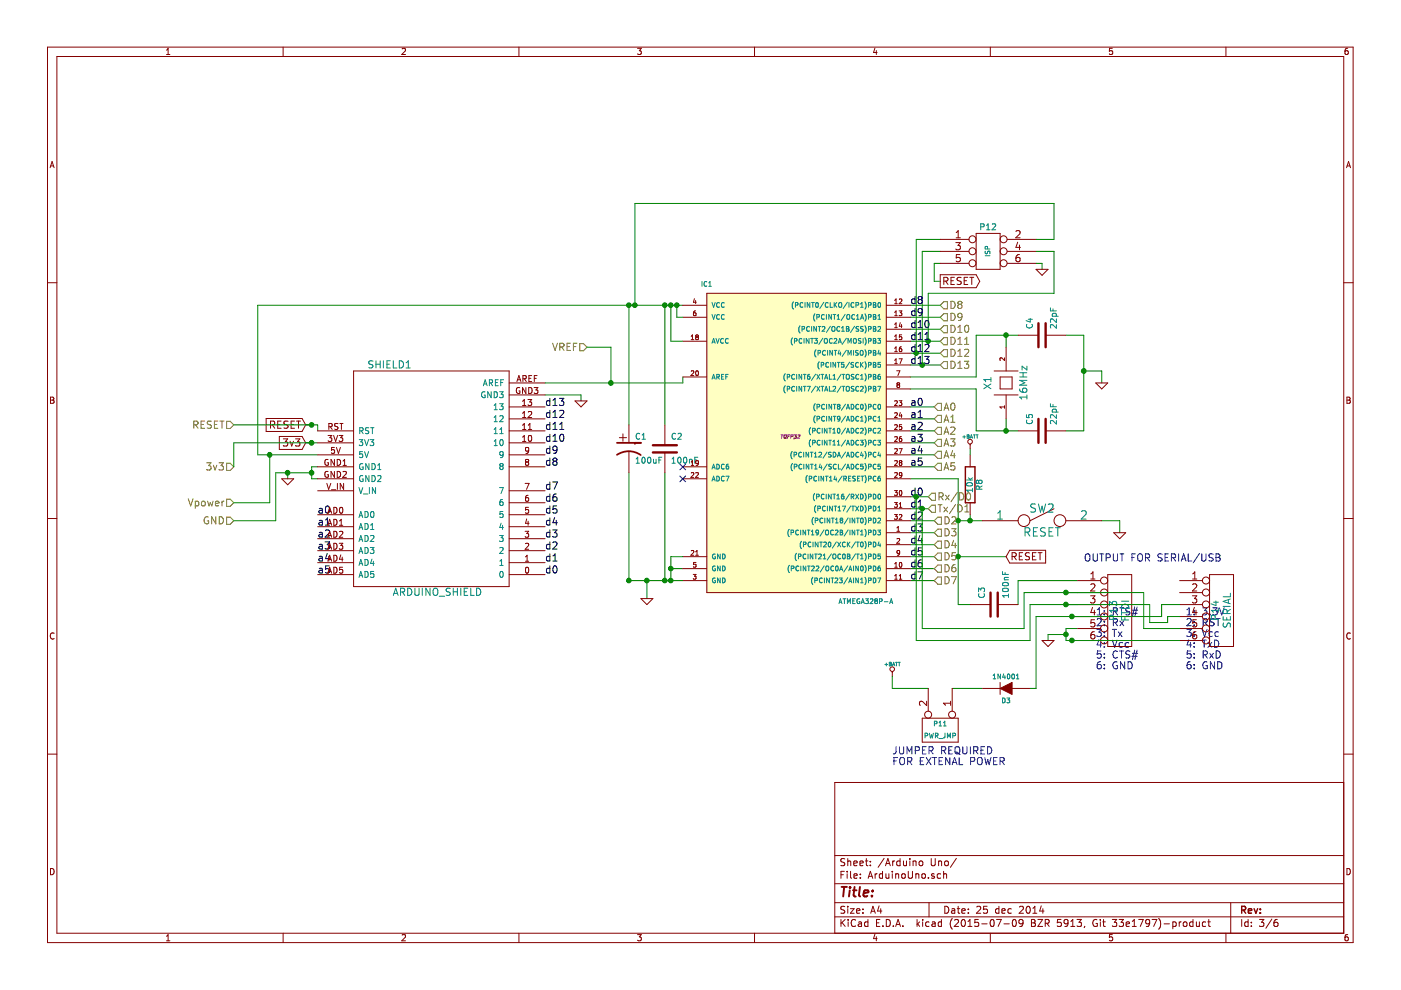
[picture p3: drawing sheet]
EESchema Schematic File Version 2
LIBS:WindLoggerv3_PCB-rescue
LIBS:power
LIBS:device
LIBS:transistors
LIBS:conn
LIBS:linear
LIBS:regul
LIBS:74xx
LIBS:cmos4000
LIBS:adc-dac
LIBS:memory
LIBS:xilinx
LIBS:microcontrollers
LIBS:dsp
LIBS:microchip
LIBS:analog_switches
LIBS:motorola
LIBS:texas
LIBS:intel
LIBS:audio
LIBS:interface
LIBS:digital-audio
LIBS:display
LIBS:cypress
LIBS:siliconi
LIBS:opto
LIBS:atmel
LIBS:contrib
LIBS:valves
LIBS:1wire
LIBS:arduino_shieldsNCL
LIBS:atmel-1
LIBS:atmel-2005
LIBS:philips
LIBS:nxp
LIBS:matts_components
LIBS:linear2
LIBS:WindLoggerv3_PCB-cache
EELAYER 25 0
EELAYER END
$Descr A4 11693 8268
encoding utf-8
Sheet 3 6
Title ""
Date "25 dec 2014"
Rev ""
Comp ""
Comment1 ""
Comment2 ""
Comment3 ""
Comment4 ""
$EndDescr
Wire Wire Line
	7600 4750 7800 4750
Wire Wire Line
	7850 2200 7800 2200
Wire Wire Line
	7800 2200 7800 2350
Wire Wire Line
	7800 2350 7850 2350
Connection ~ 7700 3050
Wire Wire Line
	7700 3050 7700 2100
Wire Wire Line
	7700 2100 7850 2100
Wire Wire Line
	8700 2250 8700 2200
Wire Wire Line
	8700 2200 8650 2200
Connection ~ 8900 5300
Wire Wire Line
	8900 5300 8750 5300
Wire Wire Line
	8750 5300 8750 5350
Wire Wire Line
	9000 4850 8500 4850
Wire Wire Line
	8500 4850 8500 5050
Wire Wire Line
	7600 4250 7750 4250
Wire Wire Line
	4850 3350 4850 3300
Wire Wire Line
	4850 3300 4550 3300
Wire Wire Line
	2150 3800 2650 3800
Wire Wire Line
	2650 3600 2650 3550
Wire Wire Line
	2650 3550 2550 3550
Wire Wire Line
	2650 3700 2550 3700
Wire Wire Line
	7600 3050 7850 3050
Wire Wire Line
	7600 2850 7850 2850
Wire Wire Line
	7600 4650 7800 4650
Wire Wire Line
	7800 4450 7600 4450
Wire Wire Line
	8000 4350 8200 4350
Wire Wire Line
	7600 3900 7800 3900
Wire Wire Line
	9350 4450 9350 4350
Connection ~ 8400 2800
Wire Wire Line
	8500 2800 8150 2800
Wire Wire Line
	8150 2800 8150 3150
Wire Wire Line
	8150 3150 7600 3150
Wire Wire Line
	8900 2800 9050 2800
Wire Wire Line
	9050 2800 9050 3600
Wire Wire Line
	9050 3600 8900 3600
Wire Wire Line
	8400 2800 8400 2900
Connection ~ 5250 4850
Wire Wire Line
	5250 4850 5250 3950
Connection ~ 5550 2550
Wire Wire Line
	5550 2550 5550 3550
Wire Wire Line
	5400 5000 5400 4850
Connection ~ 5400 4850
Wire Wire Line
	5250 3550 5250 2550
Connection ~ 5250 2550
Wire Wire Line
	5550 4850 5550 3950
Connection ~ 5550 4850
Wire Wire Line
	8400 3600 8400 3500
Wire Wire Line
	9200 3200 9200 3100
Wire Wire Line
	9200 3100 9050 3100
Connection ~ 9050 3100
Wire Wire Line
	7600 3250 8150 3250
Wire Wire Line
	8150 3250 8150 3600
Wire Wire Line
	8150 3600 8500 3600
Connection ~ 8400 3600
Wire Wire Line
	8100 4350 8100 4300
Connection ~ 8100 4350
Wire Wire Line
	8100 3800 8100 3750
Wire Wire Line
	9350 4350 9200 4350
Wire Wire Line
	7600 3800 7800 3800
Wire Wire Line
	7600 4000 8000 4000
Wire Wire Line
	7600 4350 7800 4350
Wire Wire Line
	7600 4550 7800 4550
Wire Wire Line
	7600 2750 7850 2750
Wire Wire Line
	7600 2950 7850 2950
Wire Wire Line
	8000 4650 8400 4650
Connection ~ 8000 4350
Wire Wire Line
	2650 4000 2600 4000
Wire Wire Line
	2600 4000 2600 3900
Wire Wire Line
	2600 3900 2650 3900
Wire Wire Line
	2400 4000 2400 3950
Wire Wire Line
	2300 3950 2600 3950
Connection ~ 2600 3950
Wire Wire Line
	7600 4150 7750 4150
Wire Wire Line
	8550 4950 9000 4950
Wire Wire Line
	9000 5350 8900 5350
Wire Wire Line
	8900 5350 8900 5250
Wire Wire Line
	8900 5250 9000 5250
Wire Wire Line
	8100 5050 8000 5050
Wire Wire Line
	8000 5050 8000 4000
Connection ~ 8000 4650
Wire Wire Line
	7850 2000 7650 2000
Wire Wire Line
	7650 2000 7650 2950
Connection ~ 7650 2950
Wire Wire Line
	8650 2100 8800 2100
Wire Wire Line
	8800 2100 8800 2450
Wire Wire Line
	8800 2450 7750 2450
Wire Wire Line
	7750 2450 7750 2850
Connection ~ 7750 2850
Wire Wire Line
	5600 4650 5600 4850
Wire Wire Line
	5600 4750 5700 4750
Connection ~ 5600 4850
Wire Wire Line
	5700 2850 5600 2850
Wire Wire Line
	5600 2850 5600 2550
Connection ~ 5600 2550
Text GLabel 7850 2350 2    60   Output ~ 0
RESET
$Comp
L GND #PWR025
U 1 1
P 8700 2250
F 0 "#PWR025" H 8700 2250 30  0001 C CNN
F 1 "GND" H 8700 2180 30  0001 C CNN
F 2 "" H 8700 2250 60  0001 C CNN
F 3 "" H 8700 2250 60  0001 C CNN
	1    8700 2250
	1    0    0    -1  
$EndComp
$Comp
L GND #PWR026
U 1 1
P 8750 5350
F 0 "#PWR026" H 8750 5350 30  0001 C CNN
F 1 "GND" H 8750 5280 30  0001 C CNN
F 2 "" H 8750 5350 60  0001 C CNN
F 3 "" H 8750 5350 60  0001 C CNN
	1    8750 5350
	1    0    0    -1  
$EndComp
$Comp
L C C3
U 1 1
P 8300 5050
F 0 "C3" H 8350 5150 50  0000 L CNN
F 1 "100nF" H 8350 4950 50  0000 L CNN
F 2 "" H 8300 5050 60  0001 C CNN
F 3 "" H 8300 5050 60  0001 C CNN
	1    8300 5050
	0    -1   -1   0   
$EndComp
Text Notes 9150 5600 0    60   ~ 0
1: RTS#\n2: Rx\n3: Tx\n4: Vcc\n5: CTS#\n6: GND
$Comp
L CONN_3X2 P12
U 1 1
P 8250 2150
F 0 "P12" H 8250 2400 50  0000 C CNN
F 1 "ISP" V 8250 2200 40  0000 C CNN
F 2 "" H 8250 2150 60  0001 C CNN
F 3 "" H 8250 2150 60  0001 C CNN
	1    8250 2150
	1    0    0    -1  
$EndComp
$Comp
L CONN_6 P13
U 1 1
P 9350 5100
F 0 "P13" V 9300 5100 60  0000 C CNN
F 1 "FTDI" V 9400 5100 60  0000 C CNN
F 2 "" H 9350 5100 60  0001 C CNN
F 3 "" H 9350 5100 60  0001 C CNN
	1    9350 5100
	1    0    0    -1  
$EndComp
$Comp
L GND #PWR027
U 1 1
P 4850 3350
F 0 "#PWR027" H 4850 3350 30  0001 C CNN
F 1 "GND" H 4850 3280 30  0001 C CNN
F 2 "" H 4850 3350 60  0001 C CNN
F 3 "" H 4850 3350 60  0001 C CNN
	1    4850 3350
	1    0    0    -1  
$EndComp
$Comp
L GND #PWR028
U 1 1
P 2400 4000
F 0 "#PWR028" H 2400 4000 30  0001 C CNN
F 1 "GND" H 2400 3930 30  0001 C CNN
F 2 "" H 2400 4000 60  0001 C CNN
F 3 "" H 2400 4000 60  0001 C CNN
	1    2400 4000
	1    0    0    -1  
$EndComp
Text GLabel 2550 3550 0    60   Input ~ 0
RESET
Text GLabel 8400 4650 2    60   Input ~ 0
RESET
Text GLabel 2550 3700 0    60   Input ~ 0
3v3
Text Label 4550 3400 0    60   ~ 0
d13
Text Label 4550 3500 0    60   ~ 0
d12
Text Label 4550 3600 0    60   ~ 0
d11
Text Label 4550 3700 0    60   ~ 0
d10
Text Label 4550 3800 0    60   ~ 0
d9
Text Label 4550 3900 0    60   ~ 0
d8
Text Label 4550 4100 0    60   ~ 0
d7
Text Label 4550 4200 0    60   ~ 0
d6
Text Label 4550 4300 0    60   ~ 0
d5
Text Label 4550 4400 0    60   ~ 0
d4
Text Label 4550 4500 0    60   ~ 0
d3
Text Label 4550 4600 0    60   ~ 0
d2
Text Label 4550 4700 0    60   ~ 0
d1
Text Label 4550 4800 0    60   ~ 0
d0
Text Label 2650 4800 0    60   ~ 0
a5
Text Label 2650 4700 0    60   ~ 0
a4
Text Label 2650 4600 0    60   ~ 0
a3
Text Label 2650 4500 0    60   ~ 0
a2
Text Label 2650 4400 0    60   ~ 0
a1
Text Label 2650 4300 0    60   ~ 0
a0
Text Label 7600 4850 0    60   ~ 0
d7
Text Label 7600 4750 0    60   ~ 0
d6
Text Label 7600 4650 0    60   ~ 0
d5
Text Label 7600 4550 0    60   ~ 0
d4
Text Label 7600 4450 0    60   ~ 0
d3
Text Label 7600 4350 0    60   ~ 0
d2
Text Label 7600 4250 0    60   ~ 0
d1
Text Label 7600 4150 0    60   ~ 0
d0
Text Label 7600 3900 0    60   ~ 0
a5
Text Label 7600 3800 0    60   ~ 0
a4
Text Label 7600 3700 0    60   ~ 0
a3
Text Label 7600 3600 0    60   ~ 0
a2
Text Label 7600 3500 0    60   ~ 0
a1
Text Label 7600 3400 0    60   ~ 0
a0
Text Label 7600 3050 0    60   ~ 0
d13
Text Label 7600 2950 0    60   ~ 0
d12
Text Label 7600 2850 0    60   ~ 0
d11
Text Label 7600 2750 0    60   ~ 0
d10
Text Label 7600 2650 0    60   ~ 0
d9
Text Label 7600 2550 0    60   ~ 0
d8
$Comp
L ARDUINO_SHIELD SHIELD1
U 1 1
P 3600 4000
F 0 "SHIELD1" H 3250 4950 60  0000 C CNN
F 1 "ARDUINO_SHIELD" H 3650 3050 60  0000 C CNN
F 2 "" H 3600 4000 60  0001 C CNN
F 3 "" H 3600 4000 60  0001 C CNN
	1    3600 4000
	1    0    0    -1  
$EndComp
$Comp
L GND #PWR029
U 1 1
P 9350 4450
F 0 "#PWR029" H 9350 4450 30  0001 C CNN
F 1 "GND" H 9350 4380 30  0001 C CNN
F 2 "" H 9350 4450 60  0001 C CNN
F 3 "" H 9350 4450 60  0001 C CNN
	1    9350 4450
	1    0    0    -1  
$EndComp
$Comp
L GND #PWR030
U 1 1
P 9200 3200
F 0 "#PWR030" H 9200 3200 30  0001 C CNN
F 1 "GND" H 9200 3130 30  0001 C CNN
F 2 "" H 9200 3200 60  0001 C CNN
F 3 "" H 9200 3200 60  0001 C CNN
	1    9200 3200
	1    0    0    -1  
$EndComp
$Comp
L GND #PWR031
U 1 1
P 5400 5000
F 0 "#PWR031" H 5400 5000 30  0001 C CNN
F 1 "GND" H 5400 4930 30  0001 C CNN
F 2 "" H 5400 5000 60  0001 C CNN
F 3 "" H 5400 5000 60  0001 C CNN
	1    5400 5000
	1    0    0    -1  
$EndComp
$Comp
L C C2
U 1 1
P 5550 3750
F 0 "C2" H 5600 3850 50  0000 L CNN
F 1 "100nF" H 5600 3650 50  0000 L CNN
F 2 "" H 5550 3750 60  0001 C CNN
F 3 "" H 5550 3750 60  0001 C CNN
	1    5550 3750
	1    0    0    -1  
$EndComp
$Comp
L CP1 C1
U 1 1
P 5250 3750
F 0 "C1" H 5300 3850 50  0000 L CNN
F 1 "100uF" H 5300 3650 50  0000 L CNN
F 2 "" H 5250 3750 60  0001 C CNN
F 3 "" H 5250 3750 60  0001 C CNN
	1    5250 3750
	1    0    0    -1  
$EndComp
$Comp
L SPST SW2
U 1 1
P 8700 4350
F 0 "SW2" H 8700 4450 70  0000 C CNN
F 1 "RESET" H 8700 4250 70  0000 C CNN
F 2 "" H 8700 4350 60  0001 C CNN
F 3 "" H 8700 4350 60  0001 C CNN
	1    8700 4350
	1    0    0    -1  
$EndComp
$Comp
L C C5
U 1 1
P 8700 3600
F 0 "C5" H 8750 3700 50  0000 L CNN
F 1 "22pF" H 8750 3500 50  0000 L CNN
F 2 "" H 8700 3600 60  0001 C CNN
F 3 "" H 8700 3600 60  0001 C CNN
	1    8700 3600
	0    -1   -1   0   
$EndComp
$Comp
L C C4
U 1 1
P 8700 2800
F 0 "C4" H 8750 2900 50  0000 L CNN
F 1 "22pF" H 8750 2700 50  0000 L CNN
F 2 "" H 8700 2800 60  0001 C CNN
F 3 "" H 8700 2800 60  0001 C CNN
	1    8700 2800
	0    -1   -1   0   
$EndComp
$Comp
L R R8
U 1 1
P 8100 4050
F 0 "R8" V 8180 4050 50  0000 C CNN
F 1 "10k" V 8100 4050 50  0000 C CNN
F 2 "" H 8100 4050 60  0001 C CNN
F 3 "" H 8100 4050 60  0001 C CNN
	1    8100 4050
	1    0    0    -1  
$EndComp
Wire Wire Line
	5250 4850 5700 4850
Wire Wire Line
	2150 2550 5700 2550
Wire Wire Line
	7600 3400 7800 3400
Wire Wire Line
	7600 4850 7800 4850
Text Notes 9050 4700 0    60   ~ 0
OUTPUT FOR SERIAL/USB
Wire Wire Line
	4550 3200 5700 3200
Wire Wire Line
	5700 3200 5700 3150
Text HLabel 7800 3400 2    60   Input ~ 0
A0
Text HLabel 7800 3500 2    60   Input ~ 0
A1
Text HLabel 7800 3600 2    60   Input ~ 0
A2
Text HLabel 7800 3700 2    60   Input ~ 0
A3
Text HLabel 7800 3800 2    60   Input ~ 0
A4
Text HLabel 7800 3900 2    60   Input ~ 0
A5
Wire Wire Line
	7600 3500 7800 3500
Wire Wire Line
	7600 3600 7800 3600
Wire Wire Line
	7600 3700 7800 3700
Text HLabel 7850 2750 2    60   Input ~ 0
D10
Text HLabel 7850 2850 2    60   Input ~ 0
D11
Text HLabel 7850 2950 2    60   Input ~ 0
D12
Text HLabel 7850 3050 2    60   Input ~ 0
D13
Text HLabel 7800 4850 2    60   Input ~ 0
D7
Text HLabel 7800 4750 2    60   Input ~ 0
D6
Text HLabel 7800 4650 2    60   Input ~ 0
D5
Text HLabel 7800 4550 2    60   Input ~ 0
D4
Text HLabel 7800 4450 2    60   Input ~ 0
D3
Text HLabel 7800 4350 2    60   Input ~ 0
D2
Text HLabel 7750 4250 2    60   Input ~ 0
Tx/D1
Text HLabel 7750 4150 2    60   Input ~ 0
Rx/D0
Wire Wire Line
	8550 4950 8550 5250
Wire Wire Line
	8550 5250 7700 5250
Wire Wire Line
	7700 5250 7700 4250
Connection ~ 7700 4250
Wire Wire Line
	7650 4150 7650 5350
Wire Wire Line
	7650 5350 8600 5350
Wire Wire Line
	8600 5350 8600 5050
Connection ~ 7650 4150
Wire Wire Line
	8600 5050 9000 5050
Text HLabel 1950 3900 0    60   Input ~ 0
3v3
Text HLabel 1950 3550 0    60   Input ~ 0
RESET
Text HLabel 1950 4200 0    60   Input ~ 0
Vpower
Text HLabel 1950 4350 0    60   Input ~ 0
GND
Wire Wire Line
	1950 3900 1950 3700
Wire Wire Line
	1950 3700 2600 3700
Connection ~ 2600 3700
Wire Wire Line
	1950 3550 2600 3550
Connection ~ 2600 3550
Wire Wire Line
	1950 4200 2250 4200
Wire Wire Line
	2250 4200 2250 3800
Connection ~ 2250 3800
Wire Wire Line
	1950 4350 2300 4350
Wire Wire Line
	2300 4350 2300 3950
Connection ~ 2400 3950
Text Notes 7450 6400 0    60   ~ 0
JUMPER REQUIRED\nFOR EXTENAL POWER
Text HLabel 4900 2900 0    60   Input ~ 0
VREF
Wire Wire Line
	4900 2900 5100 2900
Wire Wire Line
	5100 2900 5100 3200
Connection ~ 5100 3200
Wire Wire Line
	2150 3800 2150 2550
Wire Wire Line
	8650 2000 8800 2000
Wire Wire Line
	8800 2000 8800 1700
Wire Wire Line
	8800 1700 5300 1700
Wire Wire Line
	5300 1700 5300 2550
Connection ~ 5300 2550
Text Notes 9900 5600 0    60   ~ 0
1: 3.3V\n2: RST\n3: Vcc\n4: TxD\n5: RxD\n6: GND
$Comp
L CONN_6 P14
U 1 1
P 10200 5100
F 0 "P14" V 10150 5100 60  0000 C CNN
F 1 "SERIAL" V 10250 5100 60  0000 C CNN
F 2 "" H 10200 5100 60  0000 C CNN
F 3 "" H 10200 5100 60  0000 C CNN
	1    10200 5100
	1    0    0    -1  
$EndComp
Wire Wire Line
	9850 5350 8950 5350
Connection ~ 8950 5350
Wire Wire Line
	8650 5150 9000 5150
Wire Wire Line
	8950 5150 9700 5150
Wire Wire Line
	9700 5150 9700 5050
Wire Wire Line
	9700 5050 9850 5050
Connection ~ 8950 5150
Wire Wire Line
	9850 5250 9550 5250
Wire Wire Line
	9550 5250 9550 4950
Wire Wire Line
	9550 4950 8900 4950
Connection ~ 8900 4950
Wire Wire Line
	8900 5050 9600 5050
Wire Wire Line
	9600 5050 9600 5200
Wire Wire Line
	9600 5200 9750 5200
Wire Wire Line
	9750 5200 9750 5150
Wire Wire Line
	9750 5150 9850 5150
Connection ~ 8900 5050
$Comp
L DIODE D3
U 1 1
P 8400 5750
F 0 "D3" H 8400 5850 40  0000 C CNN
F 1 "1N4001" H 8400 5650 40  0000 C CNN
F 2 "" H 8400 5750 60  0000 C CNN
F 3 "" H 8400 5750 60  0000 C CNN
	1    8400 5750
	-1   0    0    1   
$EndComp
Wire Wire Line
	8650 5150 8650 5750
Wire Wire Line
	8650 5750 8600 5750
$Comp
L +BATT #PWR032
U 1 1
P 7450 5650
F 0 "#PWR032" H 7450 5600 20  0001 C CNN
F 1 "+BATT" H 7450 5750 30  0000 C CNN
F 2 "" H 7450 5650 60  0000 C CNN
F 3 "" H 7450 5650 60  0000 C CNN
	1    7450 5650
	1    0    0    -1  
$EndComp
Wire Wire Line
	7750 5750 7450 5750
Wire Wire Line
	7450 5750 7450 5650
Wire Wire Line
	7950 5750 8200 5750
Text HLabel 7850 2550 2    60   Input ~ 0
D8
Text HLabel 7850 2650 2    60   Input ~ 0
D9
Wire Wire Line
	7600 2550 7850 2550
Wire Wire Line
	7600 2650 7850 2650
$Comp
L ATMEGA328P-A IC1
U 1 1
P 6600 3650
F 0 "IC1" H 5850 4900 40  0000 L BNN
F 1 "ATMEGA328P-A" H 7000 2250 40  0000 L BNN
F 2 "TQFP32" H 6600 3650 30  0000 C CIN
F 3 "" H 6600 3650 60  0000 C CNN
	1    6600 3650
	1    0    0    -1  
$EndComp
Wire Wire Line
	5700 4650 5600 4650
Connection ~ 5600 4750
Wire Wire Line
	5700 2650 5650 2650
Wire Wire Line
	5650 2650 5650 2550
Connection ~ 5650 2550
NoConn ~ 5700 3900
NoConn ~ 5700 4000
$Comp
L CRYSTAL_Matt X1
U 1 1
P 8400 3200
AR Path="/5467B660" Ref="X1"  Part="1" 
AR Path="/546244C1/5467B660" Ref="X1"  Part="1" 
F 0 "X1" H 8400 3350 60  0000 C CNN
F 1 "16MHz" H 8400 3050 60  0000 C CNN
F 2 "" H 8400 3200 60  0000 C CNN
F 3 "" H 8400 3200 60  0000 C CNN
	1    8400 3200
	0    -1   -1   0   
$EndComp
$Comp
L PWR_JMP P11
U 1 1
P 7850 6100
F 0 "P11" V 7800 6100 40  0000 C CNN
F 1 "PWR_JMP" V 7900 6100 40  0000 C CNN
F 2 "" H 7850 6100 60  0000 C CNN
F 3 "" H 7850 6100 60  0000 C CNN
	1    7850 6100
	0    1    1    0   
$EndComp
$Comp
L +BATT #PWR033
U 1 1
P 8100 3750
F 0 "#PWR033" H 8100 3700 20  0001 C CNN
F 1 "+BATT" H 8100 3850 30  0000 C CNN
F 2 "" H 8100 3750 60  0000 C CNN
F 3 "" H 8100 3750 60  0000 C CNN
	1    8100 3750
	1    0    0    -1  
$EndComp
$EndSCHEMATC
